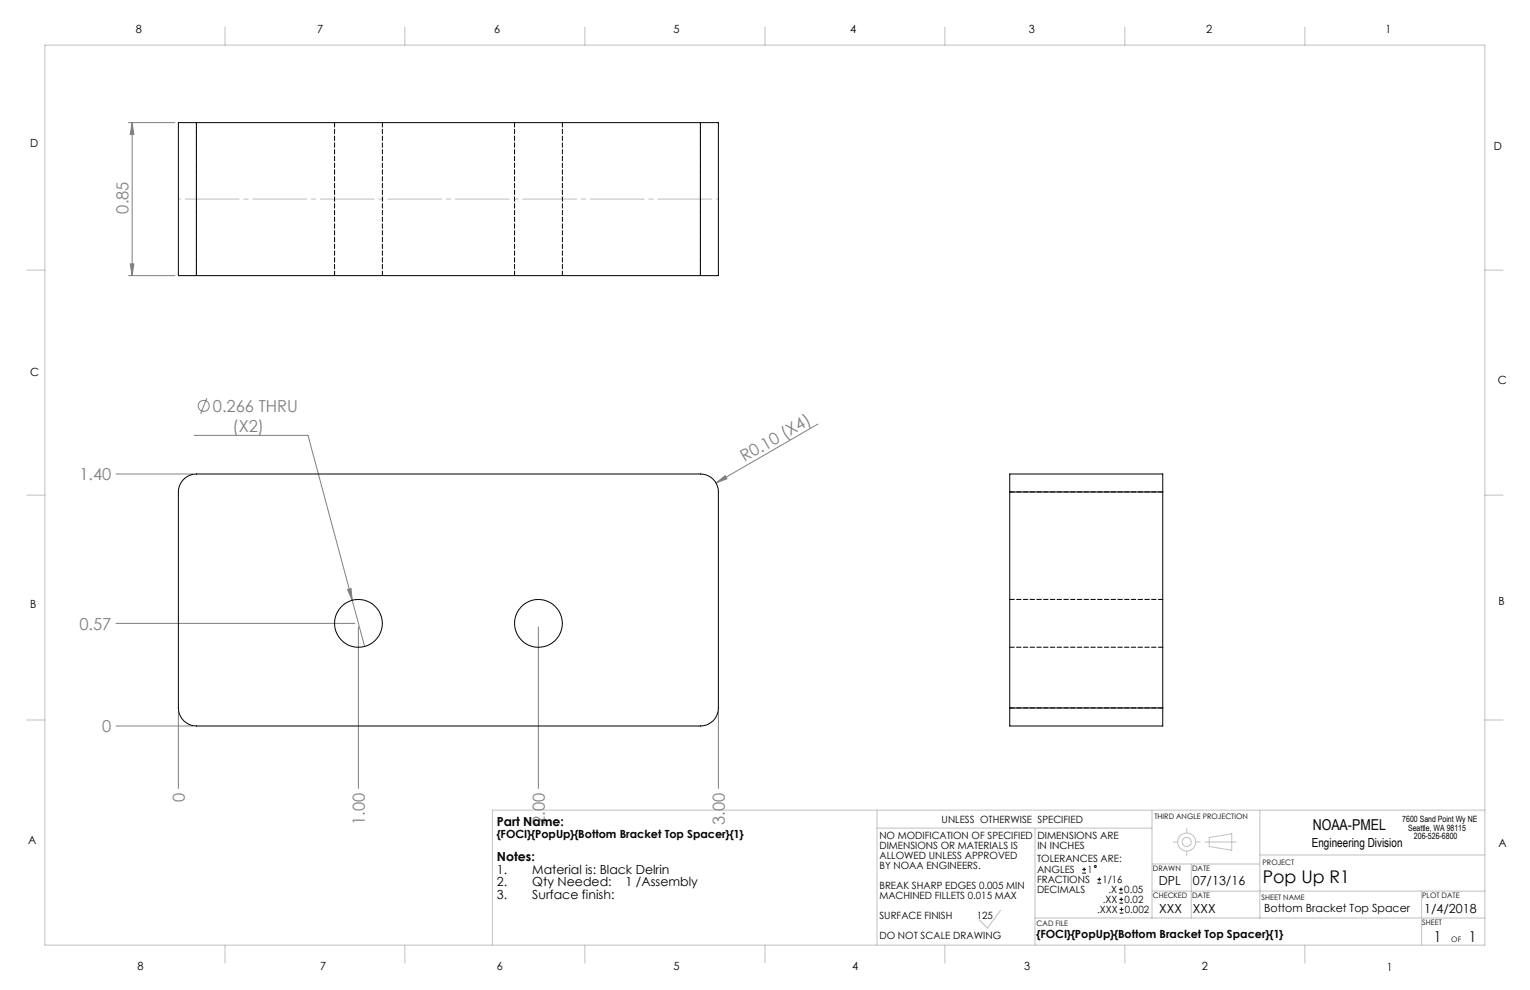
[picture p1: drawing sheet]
<svg xmlns="http://www.w3.org/2000/svg" width="432mm" height="279mm" viewBox="0 0 432 279" stroke-linecap="round" stroke-linejoin="round" font-family="sans-serif">
<g fill="none" stroke="#c0c0c0" stroke-width=".28">
<path d="M12.7 12.7h406.4v254h-406.4zM63.5 7.6v5.1M114.3 7.6v5.1M165.1 7.6v5.1M215.9 7.6v5.1M266.7 7.6v5.1M317.5 7.6v5.1M368.3 7.6v5.1M7.6 76.2h5.1M419.1 76.2h5.1M7.6 139.7h5.1M419.1 139.7h5.1"/>
<path d="M7.6 203.2h5.1M419.1 203.2h5.1M247.5 233.7h77.6M247.5 228.6v38.1M292.1 233.7v33M325.1 228.6v30.5M331.1 237.6h1.3M334.9 233.8v1.3M337.5 237.6h1.2M340 237.6h8.9M341.3 236.4l6.3-1.1v4.7l-6.3-1.1zM355.6 228.6v30.5"/>
<path d="M419.1 228.6h-280.1v38.1M282.4 256.9l-3.7 5-2.4-2.3M292.1 259.1h127M325.1 251.5h94M325.1 243.8h30.5M334.9 240.2v1.2M336.2 243.8v15.3M355.6 241.3h63.5M401.2 251.5v15.2M63.5 266.7v5.1M114.3 266.7v5.1M165.1 266.7v5.1"/>
<path d="M215.9 266.7v5.1M266.7 266.7v5.1M317.5 266.7v5.1M368.3 266.7v5.1"/>
<circle cx="334.9" cy="237.6" r="1.28"/>
<circle cx="334.9" cy="237.6" r="2.55"/>
</g>
<g fill="none" stroke="#808080" stroke-width=".28">
<path d="M36.3 34.6h13.1M37.3 34.6v43.2M37.3 34.6l.5 3.3h-1zM36.3 77.8h13.1M36.8 74.5h1l-.5 3.3zM58.4 112.3l-1.8 4.5M230.8 119.7l-28.7 16.6M32.7 133.8h21.7M54.8 122.9h32.1l16 59.6M202.1 136.3l2.6-2.1 .5 .9zM32.7 175.9h67.5M98.1 166.4l1-.3 .3 3.3z"/>
<path d="M101.1 176.9v45.6M151.9 176.9v45.6M32.7 204.9h21.7M50.3 200.8v21.7M202.7 200.8v21.7"/>
<circle cx="57.5" cy="114.6" r="1.56"/>
</g>
<path d="M50.4 56.2h152.4" fill="none" stroke="#c0c0c0" stroke-width=".28" stroke-dasharray="15.2 1.3 1.3 1.3" stroke-dashoffset="-1.9"/>
<g fill="#808080">
<path d="M98.1 166.4l1-.3 .3 3.3z"/>
<path d="M202.1 136.3l2.6-2.1 .5 .9z"/>
<path d="M36.8 74.5h1l-.5 3.3zM37.3 34.6l.5 3.3h-1z"/>
</g>
<g fill="none" stroke="#000" stroke-width=".28">
<path d="M55.4 34.6h-5.1v43.2h5.1M55.4 34.6v43.2M55.4 34.6h142.3M197.7 34.6h5v43.2h-5M197.7 34.6v43.2M55.4 77.8h142.3M51.9 135.3a5.1 5.1 0 0 1 3.5-1.5h142.3a5.1 5.1 0 0 1 5 5.1v60.9a5.1 5.1 0 0 1-5 5.1h-142.3a5.1 5.1 0 0 1-5.1-5.1v-60.9a4.9 4.9 0 0 1 1.6-3.6zM285 138.9v-5.1h43.2v5.1M285 138.9h43.2M285 138.9v60.9M328.2 138.9v60.9M285 199.8v5.1h43.2v-5.1"/>
<path d="M285 199.8h43.2M305.4 246.4h1.1M305.4 245.4h1.1M306 244.8v1.1M309.7 249.2h1.1M309.7 248.2h1.1M310.2 247.6v1.1M315.8 252.1h1.1M315.8 251h1.1M315.9 254.9h1.1M315.9 253.8h1.1M316 257.7h1"/>
<path d="M316 256.6h1M316.4 250.5v1M316.4 253.3v1.1M316.5 256.1v1.1"/>
<circle cx="101.2" cy="175.9" r="6.7"/>
<circle cx="152" cy="175.9" r="6.7"/>
<circle cx="309.1" cy="244.6" r=".28"/>
</g>
<path d="M94.4 34.6v43.2M145.2 34.6v43.2M197.7 34.6v43.2M55.5 77.8v-43.2M107.9 77.8v-43.2M158.7 77.8v-43.2M285 138.8h43.2M328.2 169.2h-43.2M285 182.7h43.2M328.2 199.8h-43.2" fill="none" stroke="#000" stroke-width=".28" stroke-dasharray="1.3 .6"/>
<text font-size="4.9" x="356.4" y="249.2">Pop Up R1</text>
<g font-size="4.7" fill="#808080">
<text x="36.3" y="60.3" transform="rotate(-90 36.3 60.3)">0.85</text>
<text x="60.1" y="116.2">0.266 THRU</text>
<text x="65.7" y="121.9">(X2)</text>
<text x="210.1" y="130.5" transform="rotate(-30 210.1 130.5)">R0.10 (X4)</text>
<text x="22.4" y="135.5">1.40</text>
<text x="22.4" y="177.7">0.57</text>
<text x="28.9" y="206.6">0</text>
<text x="52.1" y="226.4" transform="rotate(-90 52.1 226.4)">0</text>
<text x="102.9" y="232.8" transform="rotate(-90 102.9 232.8)">1.00</text>
<text x="153.7" y="232.8" transform="rotate(-90 153.7 232.8)">2.00</text>
<text x="204.5" y="232.8" transform="rotate(-90 204.5 232.8)">3.00</text>
</g>
<g font-size="4.2">
<text x="370.5" y="234.4">NOAA-PMEL</text>
<text x="404.7" y="266">1</text>
<text x="414.6" y="266">1</text>
</g>
<g font-size="3.5">
<text x="140.2" y="233.3">Part Name:</text>
<text x="370.2" y="238.9">Engineering Division</text>
<text x="140.2" y="243.1">Notes:</text>
<text x="140.2" y="246.7">1.</text>
<text x="140.2" y="250.2">2.</text>
<text x="150.2" y="246.7">Material is: Black Delrin</text>
<text x="150.2" y="250.2">Qty Needed:</text>
<text x="176.6" y="250.2">1 /Assembly</text>
<text x="327" y="249.8">DPL</text>
<text x="336.6" y="249.8">07/13/16</text>
<text x="140.2" y="253.7">3.</text>
<text x="150.2" y="253.7">Surface finish:</text>
<text x="327.2" y="257.7">XXX</text>
<text x="336.7" y="257.8">XXX</text>
<text x="401.9" y="257.7">1/4/2018</text>
</g>
<g font-size="3.2">
<text x="38.3" y="9.4">8</text>
<text x="89.5" y="9.4">7</text>
<text x="139.5" y="9.4">6</text>
<text x="190.1" y="9.4">5</text>
<text x="240" y="9.4">4</text>
<text x="290.4" y="9.4">3</text>
<text x="340.4" y="9.4">2</text>
<text x="391" y="9.4">1</text>
<text x="8.5" y="41.5">D</text>
<text x="421.6" y="42.3">D</text>
<text x="8.5" y="106.3">C</text>
<text x="422.8" y="108.3">C</text>
<text x="8.5" y="171.5">B</text>
<text x="422.9" y="170.9">B</text>
<text x="7.9" y="238.3">A</text>
<text x="140.2" y="236.5">{FOCI}{PopUp}{Bottom Bracket Top Spacer}{1}</text>
<text x="422.9" y="239">A</text>
<text x="356.8" y="257.4">Bottom Bracket Top Spacer</text>
<text x="292.6" y="264.7">{FOCI}{PopUp}{Bottom Bracket Top Spacer}{1}</text>
<text x="38.8" y="273.8">8</text>
<text x="90.4" y="273.8">7</text>
<text x="140.2" y="273.8">6</text>
<text x="190.1" y="273.9">5</text>
<text x="240.5" y="273.8">4</text>
<text x="289" y="273.9">3</text>
<text x="339.1" y="273.8">2</text>
<text x="391.4" y="274.1">1</text>
</g>
<g font-size="2.8">
<text x="265.8" y="232.1">UNLESS OTHERWISE SPECIFIED</text>
<text x="248.2" y="236.7">NO MODIFICATION OF SPECIFIED</text>
<text x="248.2" y="239.5">DIMENSIONS OR MATERIALS IS</text>
<text x="292.8" y="236.7">DIMENSIONS ARE</text>
<text x="292.8" y="239.6">IN INCHES</text>
<text x="248.2" y="242.4">ALLOWED UNLESS APPROVED</text>
<text x="248.2" y="245.2">BY NOAA ENGINEERS.</text>
<text x="292.7" y="243.2">TOLERANCES ARE:</text>
<text x="248.2" y="250.8">BREAK SHARP EDGES 0.005 MIN</text>
<text x="292.7" y="246.4">ANGLES</text>
<text x="292.7" y="249.2">FRACTIONS</text>
<text x="306.9" y="246.4">1</text>
<text x="311.2" y="249.2">1/16</text>
<text x="248.2" y="253.7">MACHINED FILLETS 0.015 MAX</text>
<text x="292.7" y="252">DECIMALS</text>
<text x="309.6" y="257.7">.XXX</text>
<text x="311.2" y="254.9">.XX</text>
<text x="312.8" y="252">.X</text>
<text x="317.3" y="252">0.05</text>
<text x="317.4" y="254.9">0.02</text>
<text x="317.4" y="257.7">0.002</text>
<text x="248.2" y="259.3">SURFACE FINISH</text>
<text x="275.6" y="259.3">125</text>
<text x="248.2" y="264.9">DO NOT SCALE DRAWING</text>
</g>
<g font-size="2.4">
<text x="395.8" y="232.1">7600 Sand Point Wy NE</text>
<text x="397.4" y="234.4">Seattle, WA 98115</text>
<text x="399" y="236.7">206-526-6800</text>
</g>
<g font-size="2.1">
<text x="325.8" y="231.1">THIRD ANGLE PROJECTION</text>
<text x="325.4" y="245.9">DRAWN</text>
<text x="336.5" y="245.9">DATE</text>
<text x="356.3" y="244.1">PROJECT</text>
<text x="325.3" y="253.4">CHECKED</text>
<text x="336.5" y="253.4">DATE</text>
<text x="356" y="254.1">SHEET NAME</text>
<text x="401.4" y="253.4">PLOT DATE</text>
<text x="292.6" y="261.2">CAD FILE</text>
<text x="401.4" y="261">SHEET</text>
<text x="409.6" y="266">OF</text>
</g>
</svg>
